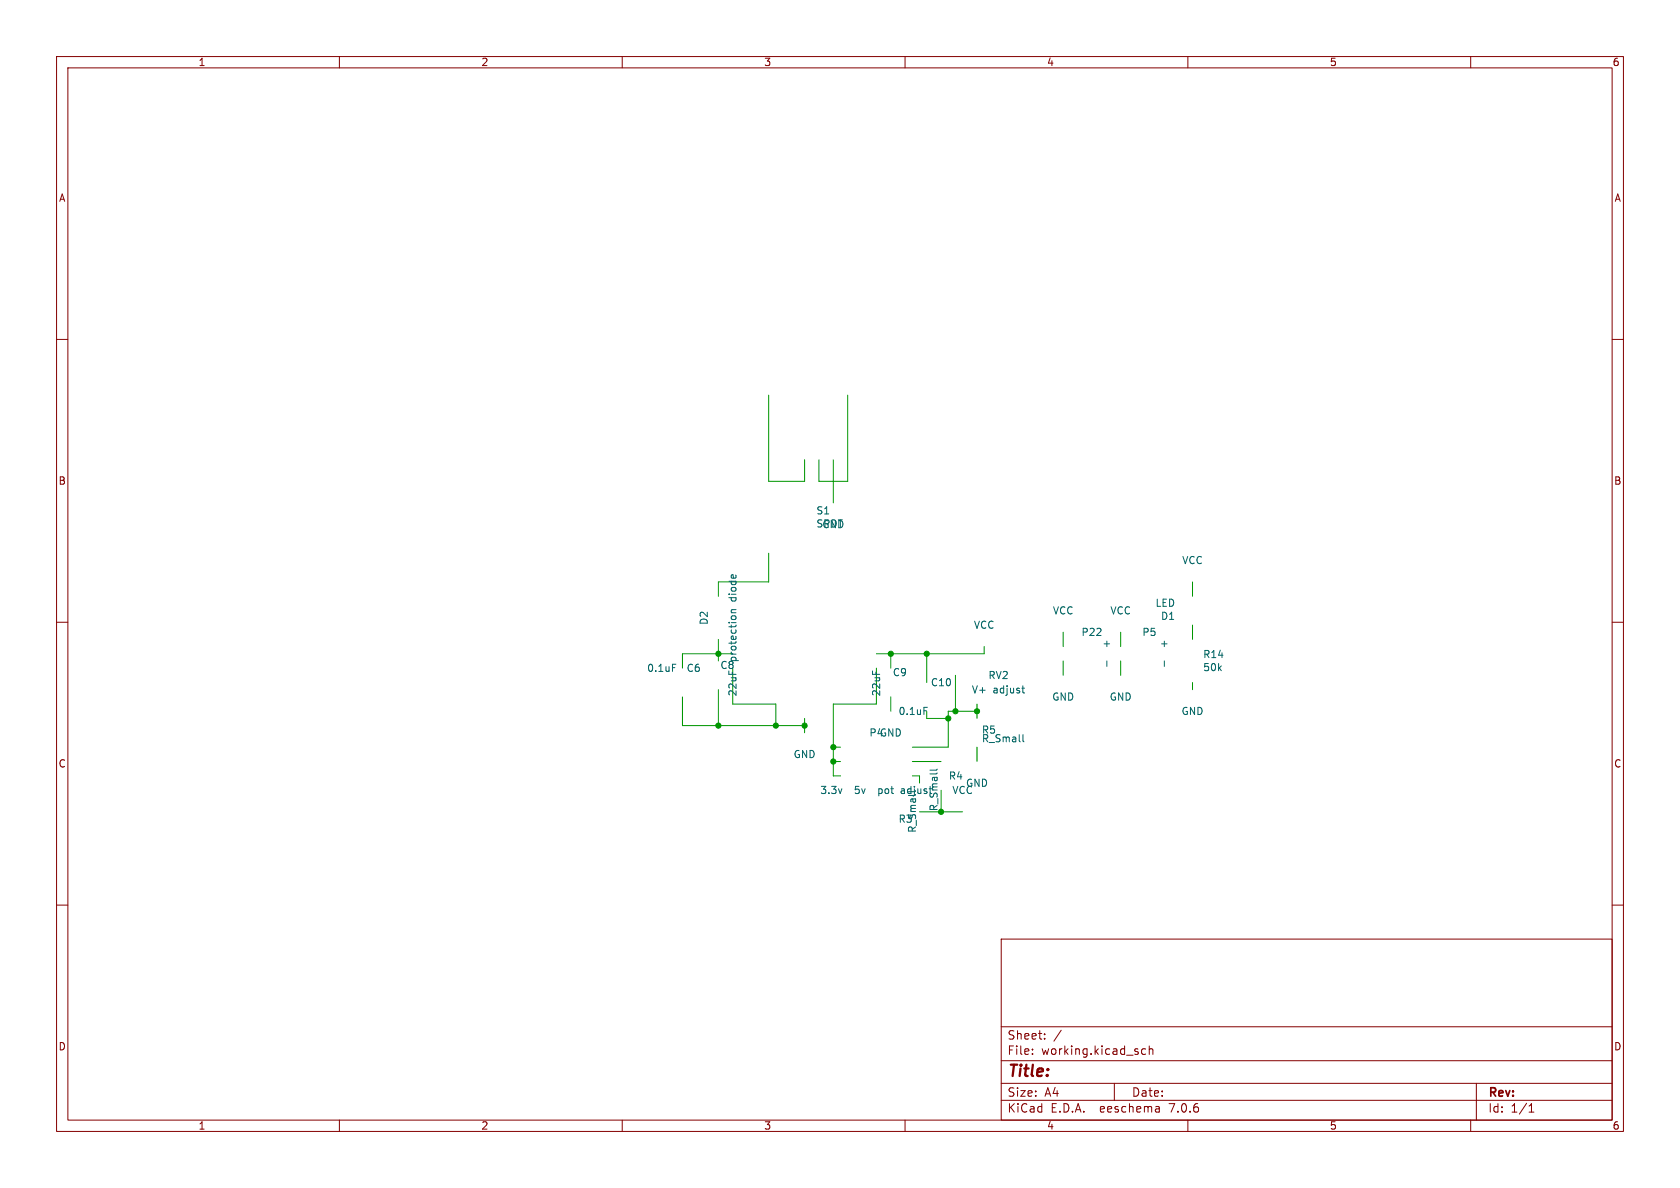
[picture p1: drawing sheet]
<svg xmlns="http://www.w3.org/2000/svg" width="297mm" height="210mm" viewBox="0 0 297 210" stroke-linecap="round" stroke-linejoin="round" font-family="sans-serif">
<g fill="none" stroke="#840000" stroke-width=".18">
<path d="M10 10h277v190h-277zM12 12h273v186h-273zM60 10v2M110 10v2M160 10v2M210 10v2M260 10v2M10 60h2M285 60h2M10 110h2M285 110h2M10 160h2"/>
<path d="M285 160h2M177 166h108v32h-108zM60 198v2M110 198v2M160 198v2M177 194.5h108M177 191.5h108M177 187.5h108M177 181.5h108M182.5 186.3v.1M182.5 185.5v.1M184.7 183.6v.1"/>
<path d="M184.7 182.8v.1M187.6 182.1l-1.3 2M197 191.5v3M202.5 185.5l-.4-.1-.3 .3v.4l.2 .2h.5M203.2 185.5l.2-.1 .3 .1 .1 .9M203.2 184.9v1.5M204.9 195.7l.1 .9M205 196.5l-.2 .1M205 196h-.2M210 198v2M260 198v2M261 191.5v6.5"/>
<path d="M270.3 196.6h.9M270.3 195.5l.4-.4v1.5"/>
</g>
<g fill="none" stroke="#009600" stroke-width=".18">
<path d="M135.9 69.9v15.2h6.3v-3.8M149.9 69.9v15.2h-5.1v-3.8M135.9 97.8v5.1h-8.9v2.5M147.3 81.3v7.6M127 113v3.8M129.5 118.1v6.4h7.7v3.8M129.5 115.6h-8.9v2.5M154.9 118.1v6.4h-7.6v12.7h1.3M157.5 115.6v2.5M163.8 115.6v5.1M168.9 119.4v6.3M174 114.3v1.3h-19.1"/>
<path d="M188 111.8v2.5M188 116.8v2.6M198.1 111.8v2.5M198.1 116.8v2.6M210.8 102.9v2.5M210.8 110.5v2.5M120.6 123.2v5.1h21.6M127 121.9v6.4M142.2 127v2.5M147.3 132.1h1.3M147.3 134.6h1.3M157.5 123.2v2.5"/>
<path d="M161.3 134.6h5.1M161.3 137.2h1.3v1.2M163.8 127h3.8M166.4 139.7v3.8M172.7 125.7h-5.1v6.4h-6.3M172.7 124.5v2.5M172.7 132.1v2.5M210.8 120.7v1.2M162.6 143.5h7.6"/>
</g>
<g fill="none" stroke="#006464" stroke-width=".18">
<path d="M118.9 117.4h.6M129.3 108.3h.8M129.4 108.9h.6M130.1 107.8h-.8v.3l.1 .2M195.7 116.8v1M205.8 116.8v1M159.5 139.4l-.1 .1M159.5 139.8l-.2 .2 .2 .3M163.3 125h.6M165.7 136l-.2 .1h-1.1M180.6 121.7h.5M180.8 122.3l.3 .2"/>
<path d="M180.9 129.9v1.1l.1 .1"/>
</g>
<g fill="#009600" stroke="#009600" stroke-width=".18">
<circle cx="157.5" cy="115.6" r=".46"/>
<circle cx="127" cy="128.3" r=".46"/>
<circle cx="137.2" cy="128.3" r=".46"/>
<circle cx="127" cy="115.6" r=".46"/>
<circle cx="147.3" cy="134.6" r=".46"/>
<circle cx="147.3" cy="132.1" r=".46"/>
<circle cx="142.2" cy="128.3" r=".46"/>
<circle cx="163.8" cy="115.6" r=".46"/>
<circle cx="166.4" cy="143.5" r=".46"/>
<circle cx="172.7" cy="125.7" r=".46"/>
<circle cx="167.6" cy="127" r=".46"/>
<circle cx="168.9" cy="125.7" r=".46"/>
</g>
<text font-size="2.8" fill="#840000" x="178" y="190.9">Title:</text>
<g font-size="2.1" fill="#840000">
<text x="178" y="184">Sheet:</text>
<text x="178" y="186.7">File:</text>
<text x="184.1" y="186.7">working.kicad_sch</text>
<text x="178" y="196.9">KiCad</text>
<text x="178" y="194.1">Size:</text>
<text x="184.7" y="194.1">A4</text>
<text x="185.7" y="196.9">E.D.A.</text>
<text x="194.6" y="196.9">eeschema</text>
<text x="200" y="194.1">Date:</text>
<text x="207" y="196.9">7.0.6</text>
<text x="263" y="194.3">Rev:</text>
<text x="263" y="196.9">Id:</text>
<text x="267.1" y="196.9">1/1</text>
</g>
<g font-size="1.8" fill="#840000">
<text x="35" y="11.9">1</text>
<text x="85" y="11.9">2</text>
<text x="135" y="11.9">3</text>
<text x="185" y="11.9">4</text>
<text x="235" y="11.9">5</text>
<text x="285" y="11.9">6</text>
<text x="10.3" y="35.9">A</text>
<text x="285.3" y="35.9">A</text>
<text x="10.3" y="85.9">B</text>
<text x="285.3" y="85.9">B</text>
<text x="10.3" y="135.9">C</text>
<text x="285.3" y="135.9">C</text>
<text x="10.3" y="185.9">D</text>
<text x="285.3" y="185.9">D</text>
<text x="35" y="199.9">1</text>
<text x="85" y="199.9">2</text>
<text x="135" y="199.9">3</text>
<text x="185" y="199.9">4</text>
<text x="235" y="199.9">5</text>
<text x="285" y="199.9">6</text>
</g>
<g font-size="1.8" fill="#006464">
<text x="144.2" y="93.4">SPDT</text>
<text x="144.2" y="91.1">S1</text>
<text x="145.3" y="93.6">GND</text>
<text x="208.9" y="99.9">VCC</text>
<text x="130.4" y="106.4" transform="rotate(-90 130.4 106.4)">diode</text>
<text x="204.2" y="107.5">LED</text>
<text x="125.3" y="110.6" transform="rotate(-90 125.3 110.6)">D2</text>
<text x="172.1" y="111.4">VCC</text>
<text x="186" y="108.8">VCC</text>
<text x="191.1" y="112.6">P22</text>
<text x="196.2" y="108.8">VCC</text>
<text x="201.9" y="112.6">P5</text>
<text x="205.2" y="109.8">D1</text>
<text x="114.3" y="119">0.1uF</text>
<text x="121.3" y="119">C6</text>
<text x="127.3" y="118.5">C8</text>
<text x="130.4" y="117.2" transform="rotate(-90 130.4 117.2)">protection</text>
<text x="157.7" y="119.7">C9</text>
<text x="196.4" y="114.3" transform="rotate(-90 196.4 114.3)">+</text>
<text x="206.6" y="114.3" transform="rotate(-90 206.6 114.3)">+</text>
<text x="212.6" y="118.8">50k</text>
<text x="212.6" y="116.5">R14</text>
<text x="130.4" y="123.2" transform="rotate(-90 130.4 123.2)">22uF</text>
<text x="155.8" y="123.2" transform="rotate(-90 155.8 123.2)">22uF</text>
<text x="164.5" y="121.5">C10</text>
<text x="171.7" y="122.8">V+</text>
<text x="174.6" y="120.2">RV2</text>
<text x="175.5" y="122.8">adjust</text>
<text x="185.9" y="124.1">GND</text>
<text x="196.1" y="124.1">GND</text>
<text x="153.6" y="130.4">P4GND</text>
<text x="158.8" y="126.6">0.1uF</text>
<text x="173.5" y="129.9">R5</text>
<text x="173.5" y="131.4">R_Small</text>
<text x="208.8" y="126.6">GND</text>
<text x="140.2" y="134.2">GND</text>
<text x="144.9" y="140.6">3.3v</text>
<text x="151.3" y="140.6">5v</text>
<text x="155.8" y="140.6">pot</text>
<text x="160" y="140.6">adjust</text>
<text x="166" y="143.5" transform="rotate(-90 166 143.5)">R_Small</text>
<text x="167.6" y="138">R4</text>
<text x="168.3" y="140.6">VCC</text>
<text x="170.7" y="139.3">GND</text>
<text x="158.8" y="145.6">R3</text>
<text x="162.2" y="147.3" transform="rotate(-90 162.2 147.3)">R_Small</text>
</g>
</svg>
